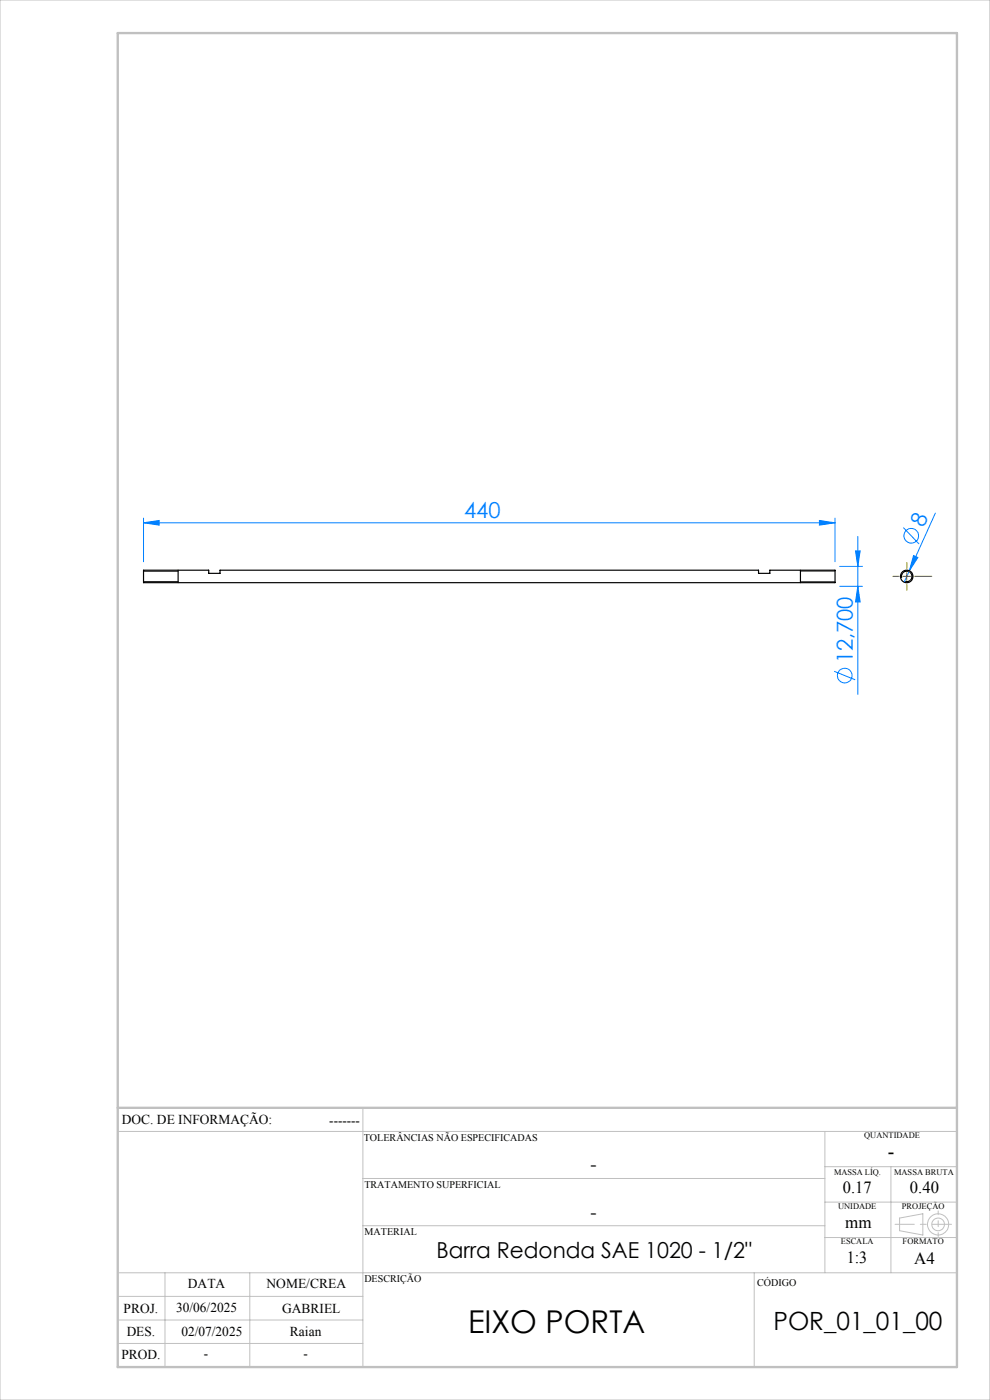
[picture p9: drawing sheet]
<svg xmlns="http://www.w3.org/2000/svg" width="210mm" height="297mm" viewBox="0 0 210 297" stroke-linecap="round" stroke-linejoin="round" font-family="sans-serif">
<g fill="none" stroke="#0080ff" stroke-width=".21">
<path d="M30.4 110.9l3.4-.5v1zM30.4 109.9v9.3M30.4 110.9h146.7M173.8 110.4l3.3 .5-3.3 .5zM177.1 109.9v9.3M181.5 116.9h1l-.5 3.3zM182 113.8v33.5M191.6 111.9l3.3 3.5M193.8 117.9l.9 .4-1.8 2.8zM198.4 108.9l-5.5 12.2M178.1 124.4h4.9M178.1 120.2h4.9"/>
<path d="M182 124.4l.5 3.3h-1zM192.9 121.1l-1.1 2.4M177 142.4l4.4 1.8"/>
<circle cx="193.3" cy="113.7" r="1.56"/>
<circle cx="179.2" cy="143.3" r="1.56"/>
</g>
<g fill="none" stroke="#c0c0c0" stroke-width=".21">
<path d="M0 0h210v297h-210zM77 235v55M25 240h178M77 250h98M175 240v30M175 255h28M175 247.5h28M189 247.5v22.5M190.8 258.4l5-.9v4.5l-5-.9zM25 275h52M25 270h178M35 270v20"/>
<path d="M53 270v20M77 260h98M160 270v20M175 262.5h28M25 285h52M25 280h52"/>
<circle cx="199" cy="259.7" r="1.34"/>
<circle cx="199" cy="259.7" r="2.25"/>
</g>
<path d="M30.4 121.2h7.4M30.4 123.4h7.4M169.8 123.4h7.3M169.8 121.1h7.3M191.3 122.6a1.11 1.11 0 0 1 .9-1.4 1.11 1.11 0 0 1 1.2 1.2 1.11 1.11 0 0 1-1.3 1" fill="none" stroke="#000" stroke-width=".21"/>
<path d="M192.1 123.4a1.15 1.15 0 0 0 1.4-1 1.15 1.15 0 0 0-1.2-1.3 1.15 1.15 0 0 0-1.1 1.5" fill="none" stroke="#000" stroke-width=".21" stroke-dasharray="1.3 .6" stroke-dashoffset=".5" stroke-linecap="butt"/>
<path d="M201.8 259.7h-11.9" fill="none" stroke="#c0c0c0" stroke-width=".21" stroke-dasharray="15.2 1.3 1.3 1.3" stroke-dashoffset="11.2"/>
<path d="M199 256.9v5.4" fill="none" stroke="#c0c0c0" stroke-width=".21" stroke-dasharray="15.2 1.3 1.3 1.3" stroke-dashoffset="14.4"/>
<path d="M25 7h178v283h-178zM25 235h178" fill="none" stroke="#c0c0c0" stroke-width=".5"/>
<path d="M37.8 121v2.6M169.8 121v2.6" fill="none" stroke="#000" stroke-width=".25"/>
<path d="M190.7 122.3h-1.3M192.4 120.6v-1.3M192.4 123.9v1.3M194 122.3h3.7" fill="none" stroke="#808000" stroke-width=".21" stroke-dasharray="15.2 1.3 1.3 1.3"/>
<path d="M191.5 122.3h1.7M192.3 121.5v1.6" fill="none" stroke="#808000" stroke-width=".21"/>
<g fill="#0080ff">
<path d="M193.8 117.9l.9 .4-1.8 2.8z"/>
<path d="M30.4 110.9l3.4-.5v1zM173.8 110.4l3.3 .5-3.3 .5z"/>
<path d="M182 124.4l.5 3.3h-1zM181.5 116.9h1l-.5 3.3z"/>
</g>
<g fill="none" stroke="#000" stroke-width=".25">
<path d="M30.4 121h13.9v.6h2.4v-.6h114.2v.6h2.4v-.6h13.8v2.6h-146.7z"/>
<circle cx="192.3" cy="122.3" r="1.34"/>
</g>
<text font-size="6.7" x="99.3" y="282.7">EIXO PORTA</text>
<text font-size="5.3" x="164.1" y="282.2">POR_01_01_00</text>
<g font-size="4.7" fill="#0080ff">
<text x="98.4" y="109.9">440</text>
<text x="195.9" y="112" transform="rotate(-66 195.9 112)">8</text>
<text x="180.9" y="140.7" transform="rotate(-90 180.9 140.7)">12,700</text>
</g>
<text font-size="4.7" x="92.6" y="266.8">Barra Redonda SAE 1020 - 1/2&quot;</text>
<text font-size="4.3" x="188.3" y="245.8">-</text>
<g font-size="4">
<text x="125.2" y="248.4">-</text>
<text x="125.2" y="258.6">-</text>
</g>
<g font-size="3.6">
<text x="178.8" y="253.1">0.17</text>
<text x="193" y="253.1">0.40</text>
<text x="179.3" y="260.6">mm</text>
<text x="179.6" y="267.9">1:3</text>
<text x="193.9" y="268.1">A4</text>
</g>
<g font-size="2.9">
<text x="25.9" y="238.4">DOC. DE INFORMAÇÃO:</text>
<text x="69.8" y="238.6">-------</text>
<text x="39.9" y="273.2">DATA</text>
<text x="56.5" y="273.2">NOME/CREA</text>
<text x="26.2" y="278.6">PROJ.</text>
<text x="37.4" y="278.2">30/06/2025</text>
<text x="59.8" y="278.6">GABRIEL</text>
<text x="26.9" y="283.4">DES.</text>
<text x="38.5" y="283.4">02/07/2025</text>
<text x="61.5" y="283.4">Raian</text>
<text x="25.7" y="288.3">PROD.</text>
<text x="43.3" y="288">-</text>
<text x="64.4" y="288">-</text>
</g>
<g font-size="2.2">
<text x="77.2" y="242.1">TOLERÂNCIAS NÃO ESPECIFICADAS</text>
<text x="77.3" y="251.9">TRATAMENTO SUPERFICIAL</text>
<text x="77.3" y="261.9">MATERIAL</text>
<text x="77.3" y="272.1">DESCRIÇÃO</text>
<text x="160.6" y="272.8">CÓDIGO</text>
</g>
<g font-size="1.8">
<text x="183.3" y="241.4">QUANTIDADE</text>
<text x="176.9" y="249.2">MASSA LÍQ.</text>
<text x="189.7" y="249.2">MASSA BRUTA</text>
<text x="177.8" y="256.5">UNIDADE</text>
<text x="191.3" y="256.5">PROJEÇÃO</text>
<text x="178.4" y="264">ESCALA</text>
<text x="191.5" y="264">FORMATO</text>
</g>
</svg>
